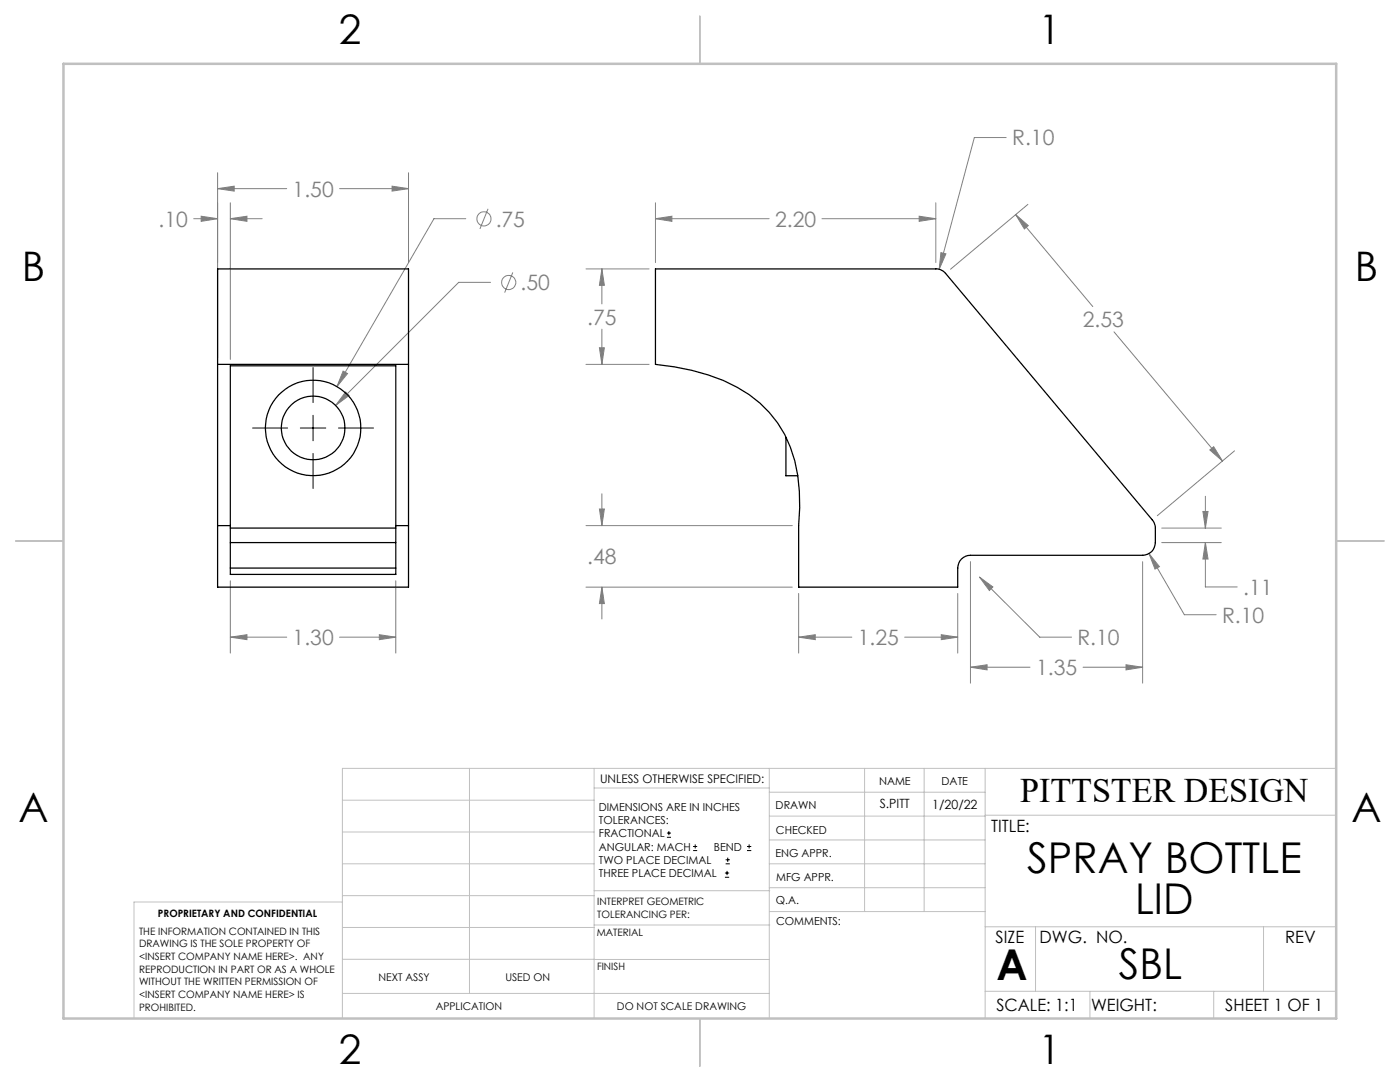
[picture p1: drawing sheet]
<svg xmlns="http://www.w3.org/2000/svg" width="279mm" height="216mm" viewBox="0 0 279 216" stroke-linecap="round" stroke-linejoin="round" font-family="sans-serif">
<g fill="none" stroke="#808080" stroke-width=".2">
<path d="M43.4 37.6l3.3-.5v1zM43.4 34.5v36.9M43.4 37.6h13.8M67.8 37.6h13.7M78.2 37.1l3.3 .5-3.3 .5zM81.5 34.5v17.9M200.8 27.4h-6.3l-7.1 26.3M38.7 43.6h4.7M40.1 43.1l3.3 .5-3.3 .6zM46 43.6l3.3-.5v1.1zM46 43.6h6.3M46 40.5v31.2"/>
<path d="M93 43.6h-6.4l-19.4 33.6M97.4 41.7l-1.6 4M97.9 56.3h-6.4l-24.5 24.6M102.3 54.4l-1.6 4M116.9 53.7h12.6M120.1 53.7l.5 3.2h-1zM120.1 53.7v6.9M130.8 43.6l3.3-.5v1.1zM130.8 40.5v11.9M130.8 43.6h22.7M164 43.6h22.8M183.4 43.1l3.4 .5-3.4 .6z"/>
<path d="M186.8 40.5v11.9M187.8 50.4l1 .3-1.4 3zM202.7 42.8l2.5 2.2-.8 .7zM202.7 42.8l15.4 18.4M205.1 40.8l-15.4 12.9M68.5 74l.9 .5-2.2 2.7zM69 78.2l.7 .7-2.7 2zM116.9 72.7h12.6M119.6 69.4h1l-.5 3.3zM120.1 65.7v7M222.3 66.2l21.7 25.8M120.1 98.5v6.4"/>
<path d="M240.6 99v6.4M241.4 89.8l.8-.7 1.8 2.9zM246.4 90l-15.4 12.9M46 115.9v14.4M79 115.9v14.4M116.9 104.9h41.2M116.9 117.2h41.2M119.6 101.6h1l-.5 3.3zM120.1 117.2l.5 3.2h-1zM120.1 117.2v6.3M159.4 118.4v11.9M191.1 118.4v11.9"/>
<path d="M193.7 112.1v24.2M195.5 115.1l2.7 2-.8 .7zM195.5 115.1l12 12h6.4M228 112.1v24.2M229.3 110.5l2.1 2.6-.9 .5zM229.3 110.5l7.1 12.2h6.3M231.8 108.3h11.9M231.8 105.4h11.9M240.1 102.1h1l-.5 3.3zM240.6 108.3l.5 3.2h-1zM240.6 108.3v8.8h6.3M46 127.1l3.3-.5v1z"/>
<path d="M46 127.1h11.2M67.8 127.1h11.2M75.7 126.6l3.3 .5-3.3 .5zM159.4 127.1l3.3-.5v1zM159.4 127.1h10.6M180.6 127.1h10.5M187.9 126.6l3.2 .5-3.2 .5zM193.7 133.1l3.3-.5v1.1zM193.7 133.1h11.9M216.1 133.1h11.9M224.7 132.6l3.3 .5-3.3 .6z"/>
<circle cx="96.6" cy="43.7" r="1.42"/>
<circle cx="101.5" cy="56.4" r="1.42"/>
</g>
<g fill="none" stroke="#000" stroke-width=".2">
<path d="M62.5 73.3v7M50.4 85.4h7M59.9 85.4h5.1M62.5 82.9v5M62.5 90.5v7M67.6 85.4h6.9M133.1 167.1h.8M133.1 166.2h.8M133.5 165.8v.9M138.3 169.7h.8M138.3 168.9h.8M138.7 168.5v.8"/>
<path d="M144.7 175h.8M144.7 174.2h.8M144.8 172.4h.9M144.8 171.6h.9M145.1 173.8v.8M145.2 171.1v.9M149.1 169.7h.8M149.1 168.9h.8M149.5 168.5v.8"/>
</g>
<g fill="none" stroke="#c0c0c0" stroke-width=".2">
<path d="M68.3 159.7h50.3M93.7 153.3v44.9M118.6 153.3v49.9M118.6 157.2h34.9M153.5 153.3v49.9M153.5 158.1h43.1M172.5 153.3v28.6M184.4 153.3v28.6M196.6 153.3v49.9M266.7 153.3h-198.4v49.9M68.3 178.7h50.3M68.3 172.4h50.3"/>
<path d="M68.3 166h50.3M68.3 180h-41.6v23.2M118.6 177.7h35M153.5 167.6h43.1M153.5 162.8h43.1M153.5 172.4h43.1M153.5 177.1h43.1M196.6 162.7h70.1M68.3 198.2h85.2M68.3 191.4l85.2 .1M68.3 185.1h50.3M118.6 184.6h35"/>
<path d="M153.6 181.9h43M196.6 197.8h70.1M196.6 184.9h70.1M206.7 184.9v12.9M217.5 197.8v5.4M242.2 197.8v5.4M252.2 184.9v12.9"/>
</g>
<path d="M139.7 3.2v9.5M3.1 107.9h9.6M266.7 107.9h9.5M139.7 203.2v9.6" fill="none" stroke="#c0c0c0" stroke-width=".25"/>
<path d="M12.7 12.7h254v190.5h-254z" fill="none" stroke="#c0c0c0" stroke-width=".5"/>
<path d="M187.8 50.4l-.4 3.3 1.4-3zM241.4 89.8l.8-.7 1.8 2.9zM202.7 42.8l2.5 2.2-.8 .7zM183.4 43.1l3.4 .5-3.4 .6zM130.8 43.6l3.3-.5v1.1zM120.1 53.7l.5 3.2h-1zM119.6 69.4h1l-.5 3.3zM119.6 101.6h1l-.5 3.3zM120.1 117.2l.5 3.2h-1zM159.4 127.1l3.3-.5v1zM187.9 126.6l3.2 .5-3.2 .5zM195.5 115.1l1.9 2.7 .8-.7zM193.7 133.1l3.3-.5v1.1zM224.7 132.6l3.3 .5-3.3 .6zM240.6 108.3l.5 3.2h-1zM240.1 102.1h1l-.5 3.3zM229.3 110.5l1.2 3.1 .9-.5zM69 78.2l-2 2.7 2.7-2zM68.5 74l-1.3 3.2 2.2-2.7zM40.1 43.1l3.3 .5-3.3 .6zM46 43.6l3.3-.5v1.1zM75.7 126.6l3.3 .5-3.3 .5zM46 127.1l3.3-.5v1zM78.2 37.1l3.3 .5-3.3 .5zM43.4 37.6l3.3-.5v1z" fill="#808080"/>
<g fill="none" stroke="#000" stroke-width=".25">
<path d="M130.8 53.7h56a2.44 2.44 0 0 1 1.9 .8l41.4 49.4 .5 1.3v3.1a2.53 2.53 0 0 1-2.6 2.5h-34.3a2.53 2.53 0 0 0-2.6 2.5v3.9h-31.7v-12.3a32.1 32.1 0 0 0-2.8-18.2 23.9 23.9 0 0 0-12.2-10.8 47 47 0 0 0-13.6-3.2zM43.4 72.7v32.2M43.4 72.7v-19h38.1v19M43.4 72.7h38.1M81.5 72.7v32.2M156.8 87.3v7.6h2.4M43.4 104.9v12.3h38.1v-12.3M43.4 104.9h2.6M46 104.9v-31.9h33v31.9M46 104.9v9.7h33v-9.7M46 105.4h33M46 113.3h33"/>
<path d="M46 108.3h33M79 104.9h2.5"/>
<circle cx="62.5" cy="85.4" r="9.5"/>
<circle cx="62.5" cy="85.4" r="6.3"/>
</g>
<g font-size="8.5">
<text x="205" y="174.2">SPRAY BOTTLE</text>
<text x="226.5" y="182.3">LID</text>
<text x="198.9" y="195.5">A</text>
<text x="223.3" y="195.4">SBL</text>
</g>
<g font-size="8.1">
<text x="67.6" y="8.9">2</text>
<text x="207.3" y="8.9">1</text>
<text x="4.4" y="56.1">B</text>
<text x="270.4" y="56.1">B</text>
<text x="3.7" y="164.1">A</text>
<text x="269.7" y="164.1">A</text>
<text x="67.6" y="212.4">2</text>
<text x="207.3" y="212.4">1</text>
</g>
<text font-size="6.9" x="203.6" y="160.1">PITTSTER DESIGN</text>
<g font-size="4.2" fill="#808080">
<text x="202" y="29">R.10</text>
<text x="58.4" y="39.2">1.50</text>
<text x="31.7" y="45.2">.10</text>
<text x="98.9" y="45.2">.75</text>
<text x="154.7" y="45.2">2.20</text>
<text x="103.9" y="57.9">.50</text>
<text x="117.2" y="64.8">.75</text>
<text x="216.1" y="65.3">2.53</text>
<text x="117.2" y="112.6">.48</text>
<text x="248.1" y="118.7">.11</text>
<text x="243.9" y="124.3">R.10</text>
<text x="58.4" y="128.7">1.30</text>
<text x="171.2" y="128.7">1.25</text>
<text x="215" y="128.7">R.10</text>
<text x="206.8" y="134.7">1.35</text>
</g>
<g font-size="3.4">
<text x="197.8" y="166">TITLE:</text>
<text x="198.7" y="188.1">SIZE</text>
<text x="207.5" y="188.1">DWG. NO.</text>
<text x="256.5" y="188.2">REV</text>
<text x="198.8" y="201.7">SCALE: 1:1</text>
<text x="217.7" y="201.8">WEIGHT:</text>
<text x="244.5" y="201.7">SHEET 1 OF 1</text>
</g>
<g font-size="2.5">
<text x="175.6" y="161.3">S.PITT</text>
<text x="186.1" y="161.4">1/20/22</text>
</g>
<text font-size="2.4" x="119.8" y="156.2">UNLESS OTHERWISE SPECIFIED:</text>
<g font-size="2.2">
<text x="119.5" y="161.8">DIMENSIONS ARE IN INCHES</text>
<text x="154.8" y="161.4">DRAWN</text>
<text x="175.4" y="156.6">NAME</text>
<text x="187.9" y="156.7">DATE</text>
<text x="119.5" y="164.4">TOLERANCES:</text>
<text x="119.5" y="167.1">FRACTIONAL</text>
<text x="154.9" y="166.3">CHECKED</text>
<text x="119.5" y="169.7">ANGULAR: MACH</text>
<text x="119.5" y="172.4">TWO PLACE DECIMAL</text>
<text x="142.5" y="169.7">BEND</text>
<text x="154.8" y="171">ENG APPR.</text>
<text x="119.5" y="175">THREE PLACE DECIMAL</text>
<text x="154.9" y="175.7">MFG APPR.</text>
<text x="154.9" y="180.4">Q.A.</text>
<text x="154.9" y="184.6">COMMENTS:</text>
</g>
<g font-size="2.1">
<text x="75.5" y="195.7">NEXT ASSY</text>
<text x="100.9" y="195.7">USED ON</text>
<text x="86.9" y="201.5">APPLICATION</text>
<text x="123.1" y="201.6">DO NOT SCALE DRAWING</text>
</g>
<g font-size="2">
<text x="31.5" y="182.9">PROPRIETARY AND CONFIDENTIAL</text>
<text x="119.2" y="180.6">INTERPRET GEOMETRIC</text>
<text x="119.2" y="183.1">TOLERANCING PER:</text>
<text x="27.8" y="186.5">THE INFORMATION CONTAINED IN THIS</text>
<text x="27.8" y="189">DRAWING IS THE SOLE PROPERTY OF</text>
<text x="27.8" y="191.6">&lt;INSERT COMPANY NAME HERE&gt;. ANY</text>
<text x="119.1" y="186.7">MATERIAL</text>
<text x="27.8" y="194.1">REPRODUCTION IN PART OR AS A WHOLE</text>
<text x="27.8" y="196.6">WITHOUT THE WRITTEN PERMISSION OF</text>
<text x="119.1" y="193.5">FINISH</text>
<text x="27.8" y="199.1">&lt;INSERT COMPANY NAME HERE&gt; IS</text>
<text x="27.8" y="201.7">PROHIBITED.</text>
</g>
</svg>
